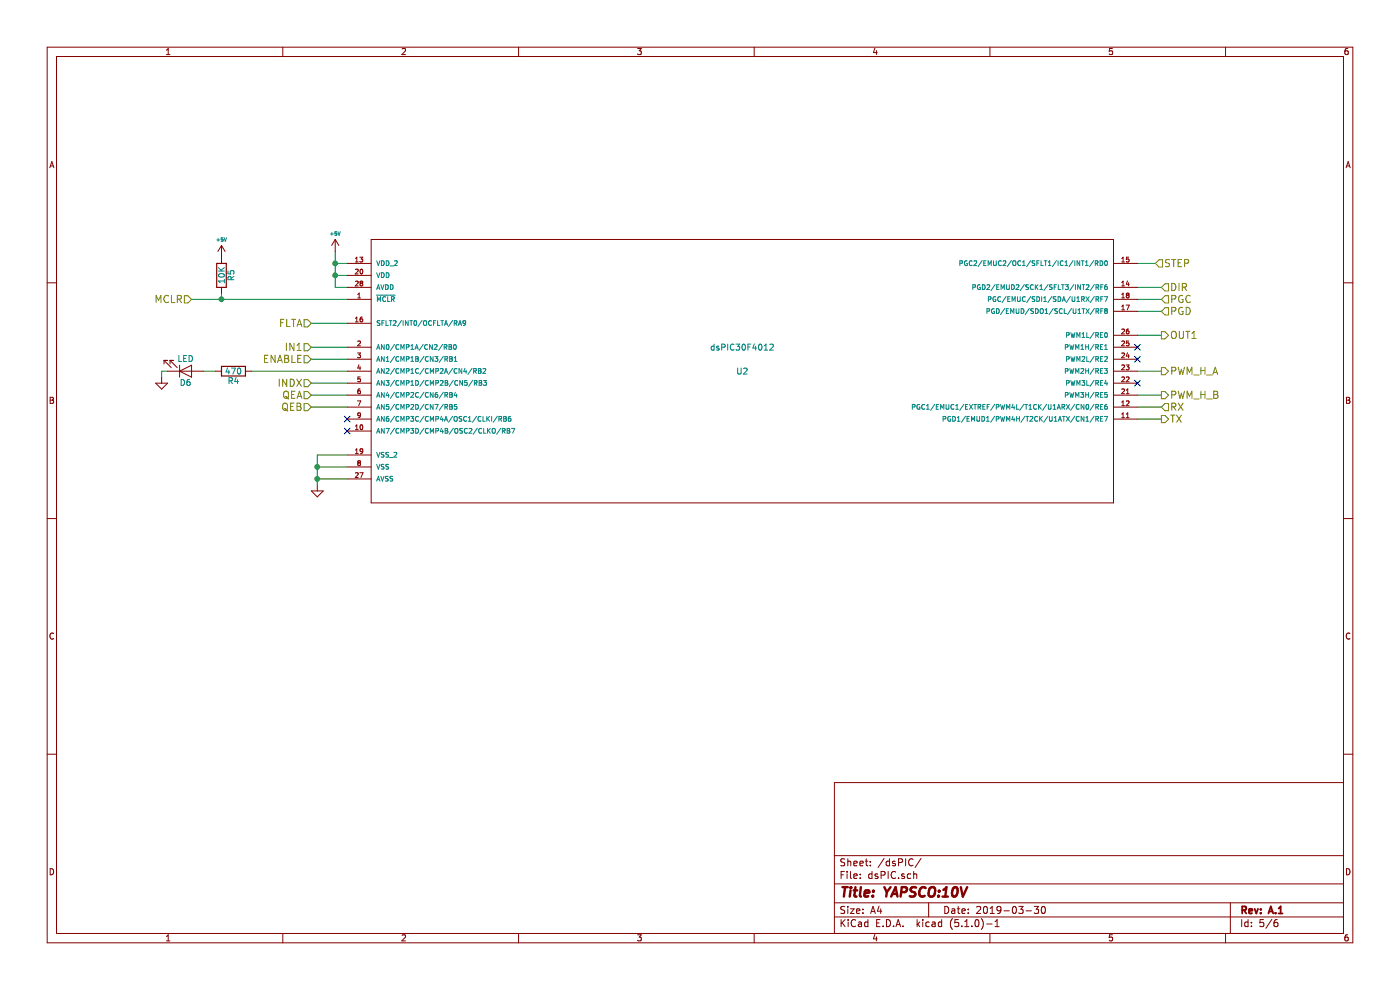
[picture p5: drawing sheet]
EESchema Schematic File Version 4
EELAYER 29 0
EELAYER END
$Descr A4 11693 8268
encoding utf-8
Sheet 5 6
Title "YAPSCO:10V"
Date "2019-03-30"
Rev "A.1"
Comp ""
Comment1 ""
Comment2 ""
Comment3 ""
Comment4 ""
$EndDescr
Wire Wire Line
	9500 2800 9700 2800
Wire Wire Line
	2900 2900 2600 2900
Wire Wire Line
	2600 3000 2900 3000
Wire Wire Line
	9500 2500 9700 2500
Wire Wire Line
	2900 3300 2600 3300
Connection ~ 1850 2500
Wire Wire Line
	2900 2500 1850 2500
Wire Wire Line
	1800 3100 1700 3100
Wire Wire Line
	9700 3500 9500 3500
Wire Wire Line
	1350 3150 1350 3100
Wire Wire Line
	1350 3100 1400 3100
Wire Wire Line
	9700 2400 9500 2400
Wire Wire Line
	9500 3300 9700 3300
Wire Wire Line
	9500 3100 9700 3100
Wire Wire Line
	2800 2100 2800 2200
Wire Wire Line
	2800 2200 2900 2200
Wire Wire Line
	1850 2500 1850 2450
Wire Wire Line
	9500 2200 9650 2200
Wire Wire Line
	9700 3400 9500 3400
Wire Wire Line
	2900 3100 2100 3100
Wire Wire Line
	2900 3200 2600 3200
Wire Wire Line
	2900 3400 2600 3400
Wire Wire Line
	9500 2600 9700 2600
Wire Wire Line
	2900 2700 2600 2700
Text HLabel 9700 2800 2    60   Output ~ 0
OUT1
Text HLabel 2600 2700 0    60   Input ~ 0
FLTA
Text HLabel 2600 2900 0    60   Input ~ 0
IN1
Text HLabel 2600 3000 0    60   Input ~ 0
ENABLE
Text HLabel 9700 2600 2    60   Input ~ 0
PGD
Text HLabel 9700 2500 2    60   Input ~ 0
PGC
Text HLabel 2600 3200 0    60   Input ~ 0
INDX
Text HLabel 2600 3400 0    60   Input ~ 0
QEB
Text HLabel 2600 3300 0    60   Input ~ 0
QEA
Text HLabel 1600 2500 0    60   Input ~ 0
MCLR
$Comp
L Device:R R4
U 1 1
P 1950 3100
F 0 "R4" V 2030 3100 50  0000 C CNN
F 1 "470" V 1950 3100 50  0000 C CNN
F 2 "Resistor_SMD:R_1206_3216Metric_Pad1.42x1.75mm_HandSolder" H 1950 3100 50  0001 C CNN
F 3 "" H 1950 3100 50  0001 C CNN
	1    1950 3100
	0    1    1    0   
$EndComp
$Comp
L power:GND #PWR056
U 1 1
P 1350 3150
F 0 "#PWR056" H 1350 3150 30  0001 C CNN
F 1 "GND" H 1350 3080 30  0001 C CNN
F 2 "" H 1350 3150 50  0001 C CNN
F 3 "" H 1350 3150 50  0001 C CNN
	1    1350 3150
	1    0    0    -1  
$EndComp
$Comp
L Device:LED D6
U 1 1
P 1550 3100
F 0 "D6" H 1550 3200 50  0000 C CNN
F 1 "LED" H 1550 3000 50  0000 C CNN
F 2 "LED_SMD:LED_0805_2012Metric_Pad1.15x1.40mm_HandSolder" H 1550 3100 50  0001 C CNN
F 3 "" H 1550 3100 50  0001 C CNN
	1    1550 3100
	1    0    0    1   
$EndComp
Text HLabel 9700 2400 2    60   Input ~ 0
DIR
Text HLabel 9650 2200 2    60   Input ~ 0
STEP
Text HLabel 9700 3500 2    60   Output ~ 0
TX
Text HLabel 9700 3400 2    60   Input ~ 0
RX
Text HLabel 9700 3300 2    60   Output ~ 0
PWM_H_B
Text HLabel 9700 3100 2    60   Output ~ 0
PWM_H_A
$Comp
L Device:R R5
U 1 1
P 1850 2300
F 0 "R5" V 1930 2300 50  0000 C CNN
F 1 "10K" V 1850 2300 50  0000 C CNN
F 2 "Resistor_SMD:R_1206_3216Metric_Pad1.42x1.75mm_HandSolder" H 1850 2300 50  0001 C CNN
F 3 "" H 1850 2300 50  0001 C CNN
	1    1850 2300
	1    0    0    -1  
$EndComp
$Comp
L power:+5V #PWR057
U 1 1
P 1850 2150
F 0 "#PWR057" H 1850 2240 20  0001 C CNN
F 1 "+5V" H 1850 2300 30  0000 C CNN
F 2 "" H 1850 2150 50  0001 C CNN
F 3 "" H 1850 2150 50  0001 C CNN
	1    1850 2150
	1    0    0    -1  
$EndComp
$Comp
L power:+5V #PWR058
U 1 1
P 2800 2100
F 0 "#PWR058" H 2800 2190 20  0001 C CNN
F 1 "+5V" H 2800 2250 30  0000 C CNN
F 2 "" H 2800 2100 50  0001 C CNN
F 3 "" H 2800 2100 50  0001 C CNN
	1    2800 2100
	1    0    0    -1  
$EndComp
$Comp
L power:GND #PWR061
U 1 1
P 2650 4050
F 0 "#PWR061" H 2650 4050 30  0001 C CNN
F 1 "GND" H 2650 3980 30  0001 C CNN
F 2 "" H 2650 4050 50  0001 C CNN
F 3 "" H 2650 4050 50  0001 C CNN
	1    2650 4050
	1    0    0    -1  
$EndComp
$Comp
L DSPIC30F4012-20E_SO:DSPIC30F4012-20E_SO U2
U 1 1
P 6200 3000
F 0 "U2" H 6200 2900 50  0000 C CNN
F 1 "dsPIC30F4012" H 6200 3100 50  0000 C CNN
F 2 "Package_SO:SOIC-28W_7.5x17.9mm_P1.27mm" H 6200 3000 50  0001 C CNN
F 3 "" H 6200 3000 50  0001 C CNN
	1    6200 3000
	1    0    0    -1  
$EndComp
Wire Wire Line
	1850 2500 1600 2500
Wire Wire Line
	2650 4050 2650 4000
Wire Wire Line
	2650 3900 2900 3900
NoConn ~ 2900 3500
NoConn ~ 2900 3600
Wire Wire Line
	2800 2200 2800 2300
Wire Wire Line
	2800 2400 2900 2400
Connection ~ 2800 2200
Wire Wire Line
	2800 2300 2900 2300
Connection ~ 2800 2300
Wire Wire Line
	2800 2300 2800 2400
Wire Wire Line
	2650 4000 2900 4000
Connection ~ 2650 4000
Wire Wire Line
	2650 4000 2650 3900
NoConn ~ 9500 2900
NoConn ~ 9500 3000
NoConn ~ 9500 3200
Wire Wire Line
	2650 3900 2650 3800
Wire Wire Line
	2650 3800 2900 3800
Connection ~ 2650 3900
$EndSCHEMATC
